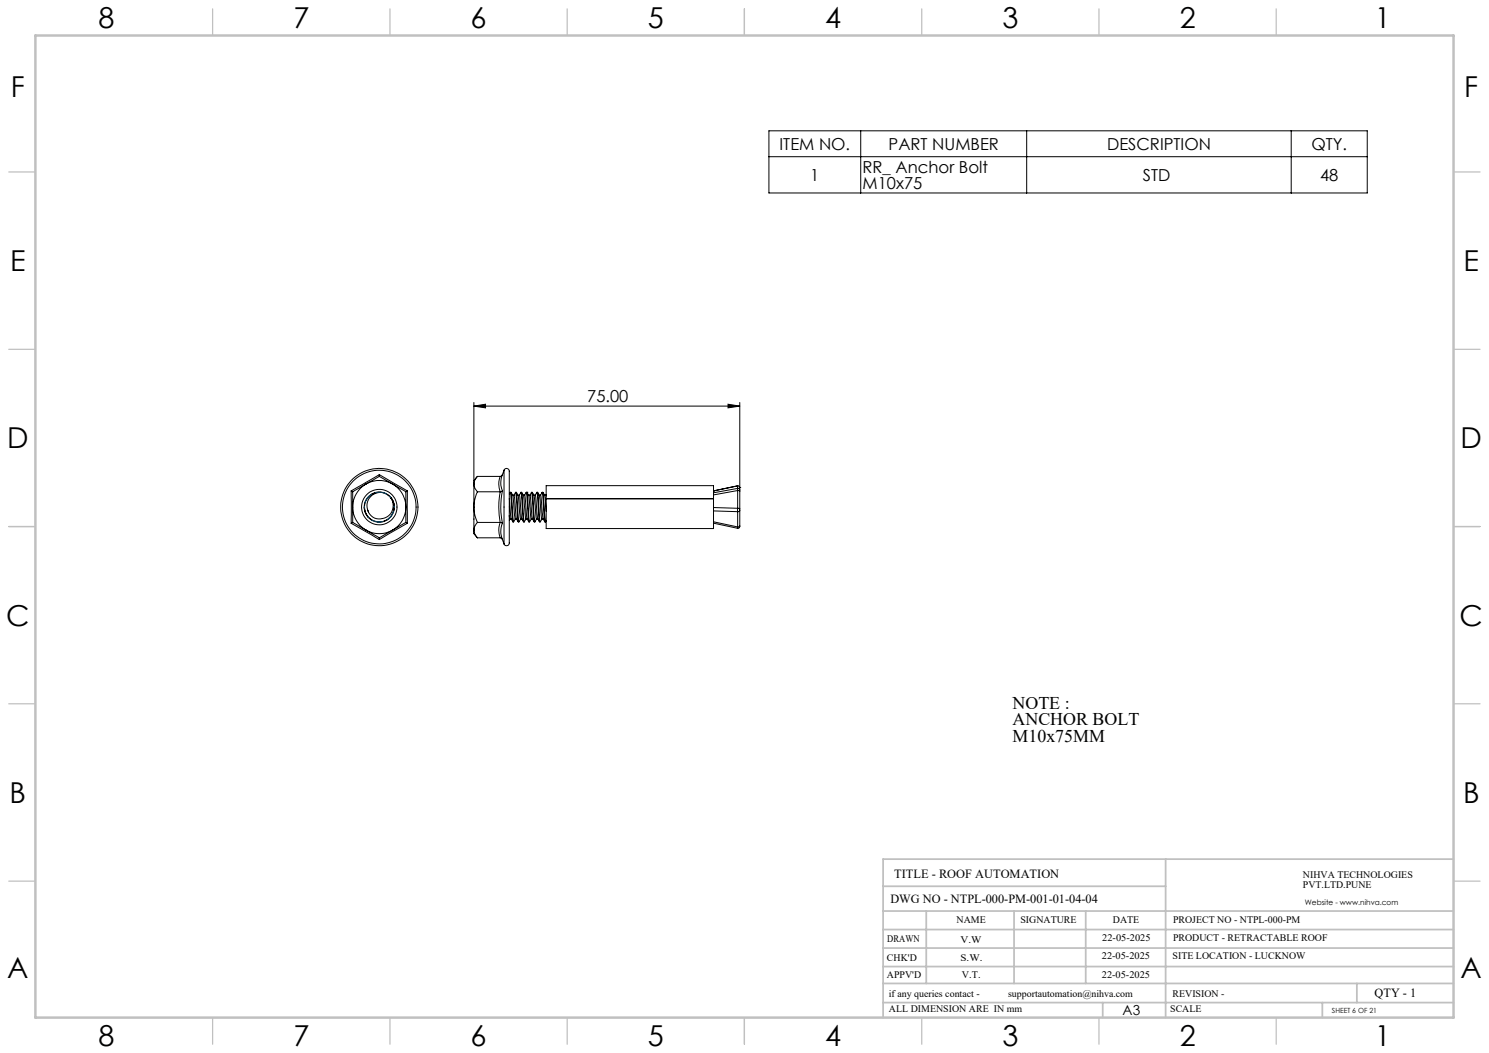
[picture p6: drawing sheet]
<svg xmlns="http://www.w3.org/2000/svg" width="420mm" height="297mm" viewBox="0 0 420 297" stroke-linecap="round" stroke-linejoin="round" font-family="sans-serif">
<g fill="none" stroke="#000" stroke-width=".28">
<path d="M216.9 36.9h168.8v17.5h-168.8zM242.8 36.9v17.5M289.6 36.9v17.5M364.2 36.9v17.5M216.9 44.2h168.8M133.7 114.5l3.2-.5v1zM133.7 113.5v22M133.7 114.5h75M205.4 114l3.3 .5-3.3 .5zM208.7 113.5v24.7M99.1 138.5l.4 .2M99.1 138.5v9.1"/>
<path d="M99.5 138.7v4.3M103.2 136.5l-3.7 2.2M103.2 136.5a7.6 7.6 0 0 0-3.7 6.5M103.2 136.5a7.6 7.6 0 0 1 7.5 0M107 134.4l-3.8 2.1M107 134.4l3.7 2.1M107 133.9l-7.9 4.6M107 133.9v.5M107 133.9l7.9 4.6M107.5 138.9a4.2 4.2 0 0 0-4.6 4.7 4.2 4.2 0 0 0 5.7 3.3 4.2 4.2 0 0 0 1.7-6.4M110.7 136.5a7.4 7.4 0 0 1 3.8 6.5M110.7 136.5l3.8 2.2"/>
<path d="M114.5 138.7v4.3M114.9 138.5l-.4 .2M114.9 138.5v9.1M133.7 136.5l.1 .9 .9 1.3M133.7 136.5v6.5M133.7 135.5v1M134.7 138.7l-.8 2.4-.2 1.9M134.7 134.4l-.8 1-.2 1.1M134.7 134.4l-1 1.1M134.7 138.7h6.4M134.7 134.4h6.4M141.1 138.7a23.8 23.8 0 0 0 0 8.7"/>
<path d="M141.1 134.4a6.1 6.1 0 0 0 0 4.3M141.7 138.5l-.4 4.7 .4 4.4M141.7 133.9l-.4 2.4 .4 2.2M141.7 138.5l-.6 .2M141.7 133.9l-.6 .5M142.2 132.6a.82 .82 0 0 1 1.1-.4 .82 .82 0 0 1 .4 1.1v14.8a18.4 18.4 0 0 1-.3 5.6l-.8 .2-.4-.5M142.2 132.6v20.8M142.2 132.6l-.5 1.3M143.7 139.3l.2-.5 .8 8.4-.5-.8M143.9 138.8h.2l.5 .9M144.1 138.9l.8 8.3 .4-.8M144.6 139.7h.4"/>
<path d="M144.6 139.7l.7 6.7M145.4 138.8l.8 8.4a7.1 7.1 0 0 1-.9-4.2l-.4-3.3zM145.5 138.8h.1M145.7 138.8l.4 .9M145.7 138.9l.6 8.3 .6-.8M146.1 139.7l.7 6.4v.3h.4M146.1 139.7h.4M146.9 138.8l.8 8.4a7.7 7.7 0 0 1-.9-4.5l-.1-1.8a2.01 2.01 0 0 1 .2-2.1zM146.9 138.8l.2 .1 .2 .7 .6 7.6h-.2M147.1 138.9a6.8 6.8 0 0 1 .9 4.1l.3 3.4M147.6 139.7h.4M148.4 138.8l.8 8.4a6.8 6.8 0 0 1-.9-4.2l-.4-3.3z"/>
<path d="M148.4 138.8h.2M148.6 138.8h.1M148.7 138.8l.4 .9M148.7 138.9l.7 8.3M149.1 139.7h.4M149.1 139.7l.8 6.7M149.4 139.8l.5-1 .8 8.4-.5-.8M149.4 139.8l.1-.1 .1 .5 .6 6.2M149.9 138.8h.2M150.6 139.7h.4l.1 .4 .6 6.3M150.6 139.7l-.5-.8 .7 8.3 .5-.8M150.6 139.7l.7 6.7"/>
<path d="M150.9 139.8l.6-.9 .7 8.3-.5-.8M151.4 138.8h.2M151.7 138.8l.4 .9M151.7 138.9l.7 8.3 .5-.8M152.1 139.7h.4M152.1 139.7l.8 6.7M152.4 139.8l.5-1 .8 8.4a8.5 8.5 0 0 1-.9-4.8l-.3-2.7-.1 .1M152.9 138.8h.2M153.6 139.7h.4M154 139.7l.1 .2M154.1 139.5l-.1 .2M201.3 138.5h.1"/>
<path d="M208 137h.1M208.1 138.4l.6 .1M208.1 137.8v.6M208.1 137.8h.3l.3 .4M208.1 137l-6.8 1.5M208.1 137v.8M208.1 138.4v5M208.1 138.4l-6.8 1.2M208.1 137.8l-6.8 1.2M208.6 137.3l.1 .2M208.7 138.2v.3M208.7 137.5h.1"/>
<path d="M208.7 137.5l-.5-.5-6.9 1.5M208.7 138.5v5M99.1 147.6l7.9 4.6M99.5 147.4l3.7 2.1M99.5 143v4.4M99.5 143a7.5 7.5 0 0 0 3.7 6.5M99.5 147.4l-.4 .2M102.7 143.1l.3 1.3 .9 1.6M103.2 149.5l3.8 2.2M103.2 149.5a7.4 7.4 0 0 0 7.5 0M103.8 143.9l.2 .6M107 151.7v.5"/>
<path d="M110 140.1l.8 1.1 .4 1.7M110.3 140.5a3.7 3.7 0 0 1-1.4 5.4 3.7 3.7 0 0 1-5.2-2M110.3 140.5a3.7 3.7 0 0 0-4.8-1.2 3.7 3.7 0 0 0-1.8 4.6M110.7 149.5l-3.7 2.2M114.5 143a7.3 7.3 0 0 1-3.8 6.5M114.5 147.4l-3.8 2.1M114.5 143v4.4M114.5 147.4l.4 .2M114.9 147.6l-7.9 4.6M133.7 143l.3 2.5 .7 1.9M133.7 143v6.5M133.7 149.5v1l1 1.2"/>
<path d="M133.7 149.5l.1 .9 .9 1.3M133.7 146.4h.1M134.7 147.4a3.4 3.4 0 0 0-1 2.1M134.7 147.4h6.4M134.7 151.7h6.4M141.1 147.4l.6 .2M141.1 147.4a6.1 6.1 0 0 0 0 4.3M141.1 151.7l.6 .5M141.7 147.6l-.4 2.4 .4 2.2M141.7 152.2l.5 1.2M143.7 140.6l.5 5.8M143.7 145.4l.1 1"/>
<path d="M143.8 146.4h.4M143.9 146.4l-.2 .3M144.7 147.2h.2M145.3 146.4h.4M146.2 147.2h.2M148.3 146.4l-.4 .8M148.3 146.4h.4M149.2 147.2h.2M149.9 146.4l-.5 .8M149.9 146.4h.3M150.7 147.2h.2M151.3 146.4h.4"/>
<path d="M152.2 147.2h.2M152.9 146.4h.3M153.7 147.2h.2M154.1 144.2l-.3-3.8-.2-.7-.5-.8 .8 8.3M154.1 140.6v-3.6h47.2v3.6M154.1 140.7v8.4h47.2v-8.4M154.1 146.9l-.2 .3M154.1 140.6h47.2M154.1 140.7h47.2M154.1 140.6v.1M201.3 147.6l6.7 1.4 .1-.4M201.3 140.6v.1"/>
<path d="M201.3 143.2l6.8 .2M201.3 144.1l6.8 .2M201.3 147.2l6.8 1.4M208.1 143.4v.9M208.1 143.4l.6 .1M208.1 144.3v4.3M208.7 148.3l-.1 .5-.6 .2M208.7 143.5v.5M208.7 144l-.6 .3M208.7 148.3l-.6 .3M208.7 144v4.3"/>
<circle cx="107" cy="143" r="4.3"/>
<circle cx="107" cy="143" r="5"/>
<circle cx="107" cy="143" r="10.4"/>
<circle cx="107" cy="143" r="10.9"/>
</g>
<path d="M104.8 139.4l-1.2 1.1-.7 1.3M107.4 138.8l-1.5 .1M107.6 138.8l1.4 .5M110 140l.1 .3M102.7 143l.1 .3M103.9 145.8l.1 .2M104.9 146.8l1.8 .4 1.3-.1M111.1 144.2l-.8 1.4-1.1 1.1M111.2 142.8v.3" fill="none" stroke="#0080c0" stroke-width=".28"/>
<g fill="none" stroke="#c0c0c0" stroke-width=".35">
<path d="M60 2.5v7.5M110 2.5v7.5M160 2.5v7.5M210 2.5v7.5M260 2.5v7.5M310 2.5v7.5M360 2.5v7.5M2.5 48.5h7.5M410 48.5h7.5M2.5 98.5h7.5M410 98.5h7.5M2.5 148.5h7.5"/>
<path d="M410 148.5h7.5M2.5 198.5h7.5M410 198.5h7.5M2.5 248.5h7.5M410 248.5h7.5M60 287v7.5M110 287v7.5M160 287v7.5M210 287v7.5M260 287v7.5M310 287v7.5M360 287v7.5"/>
</g>
<g fill="none" stroke="#c0c0c0" stroke-width=".5">
<path d="M249.1 257h160.9M249.1 250h79.7M261.3 257v20.4M286 257v20.4M306.2 257v20.4M328.8 242.3v44.7M410 242.3h-160.9v44.7M249.1 272.6h160.9M249.1 267.4h160.9M249.1 262.2h160.9M249.1 277.4h160.9M382.7 277.4v5.4"/>
<path d="M249.1 282.8h160.9M311 282.8v4.2M373 282.8v4.2"/>
</g>
<path d="M10 10h400v277h-400z" fill="none" stroke="#c0c0c0" stroke-width=".7"/>
<path d="M133.7 114.5l3.2-.5v1zM205.4 114l3.3 .5-3.3 .5z" fill="#000"/>
<g font-size="8.1">
<text x="27.8" y="8">8</text>
<text x="82.8" y="8">7</text>
<text x="132.8" y="8">6</text>
<text x="182.8" y="8">5</text>
<text x="232.8" y="8">4</text>
<text x="282.8" y="8">3</text>
<text x="332.8" y="8">2</text>
<text x="387.8" y="8">1</text>
<text x="3" y="27.2">F</text>
<text x="413" y="27.2">F</text>
<text x="2.8" y="76.5">E</text>
<text x="412.8" y="76.5">E</text>
<text x="2" y="126.5">D</text>
<text x="412" y="126.5">D</text>
<text x="1.7" y="176.5">C</text>
<text x="411.7" y="176.5">C</text>
<text x="2.7" y="226.5">B</text>
<text x="412.7" y="226.5">B</text>
<text x="2" y="275.7">A</text>
<text x="412" y="275.7">A</text>
<text x="27.8" y="295">8</text>
<text x="82.8" y="295">7</text>
<text x="132.8" y="295">6</text>
<text x="182.8" y="295">5</text>
<text x="232.8" y="295">4</text>
<text x="282.8" y="295">3</text>
<text x="332.8" y="295">2</text>
<text x="387.8" y="295">1</text>
</g>
<g font-size="5">
<text x="285.6" y="200">NOTE :</text>
<text x="285.6" y="204.6">ANCHOR BOLT</text>
<text x="285.6" y="209.2">M10x75MM</text>
</g>
<g font-size="4.7">
<text x="219.9" y="42.2">ITEM NO.</text>
<text x="250.6" y="42.2">PART NUMBER</text>
<text x="312.3" y="42.2">DESCRIPTION</text>
<text x="369.9" y="42.2">QTY.</text>
<text x="228.6" y="51">1</text>
<text x="243.3" y="48.7">RR_ Anchor Bolt</text>
<text x="243.3" y="53.2">M10x75</text>
<text x="322.4" y="51">STD</text>
<text x="372.4" y="51">48</text>
<text x="165.6" y="113.5">75.00</text>
</g>
<text font-size="3.9" x="316.7" y="286.4">A3</text>
<g font-size="3.5">
<text x="252.2" y="247.6">TITLE - ROOF AUTOMATION</text>
<text x="251.2" y="254.7">DWG NO - NTPL-000-PM-001-01-04-04</text>
<text x="387.7" y="281.1">QTY - 1</text>
</g>
<g font-size="2.8">
<text x="367.5" y="247.6">NIHVA TECHNOLOGIES</text>
<text x="367.5" y="250.5">PVT.LTD.PUNE</text>
<text x="269.8" y="260.3">NAME</text>
<text x="287.8" y="260.3">SIGNATURE</text>
<text x="313.9" y="260.4">DATE</text>
<text x="330.9" y="260.4">PROJECT NO - NTPL-000-PM</text>
<text x="250.3" y="265.6">DRAWN</text>
<text x="270.9" y="266.1">V.W</text>
<text x="310.9" y="265.5">22-05-2025</text>
<text x="330.9" y="265.5">PRODUCT - RETRACTABLE ROOF</text>
<text x="250.2" y="271.1">CHK'D</text>
<text x="250.2" y="275.8">APPV'D</text>
<text x="270.9" y="271.1">S.W.</text>
<text x="271.3" y="275.8">V.T.</text>
<text x="310.8" y="270.6">22-05-2025</text>
<text x="310.8" y="275.8">22-05-2025</text>
<text x="330.7" y="270.6">SITE LOCATION - LUCKNOW</text>
<text x="250.7" y="281.1">if any queries contact -</text>
<text x="284.3" y="281.1">supportautomation@nihva.com</text>
<text x="330.7" y="281.1">REVISION -</text>
<text x="250.7" y="285.6">ALL DIMENSION ARE IN mm</text>
<text x="330.1" y="285.6">SCALE</text>
</g>
<text font-size="2.1" x="368.1" y="255.1">Website - www.nihva.com</text>
<text font-size="2" x="375.7" y="285.6">SHEET 6 OF 21</text>
</svg>
